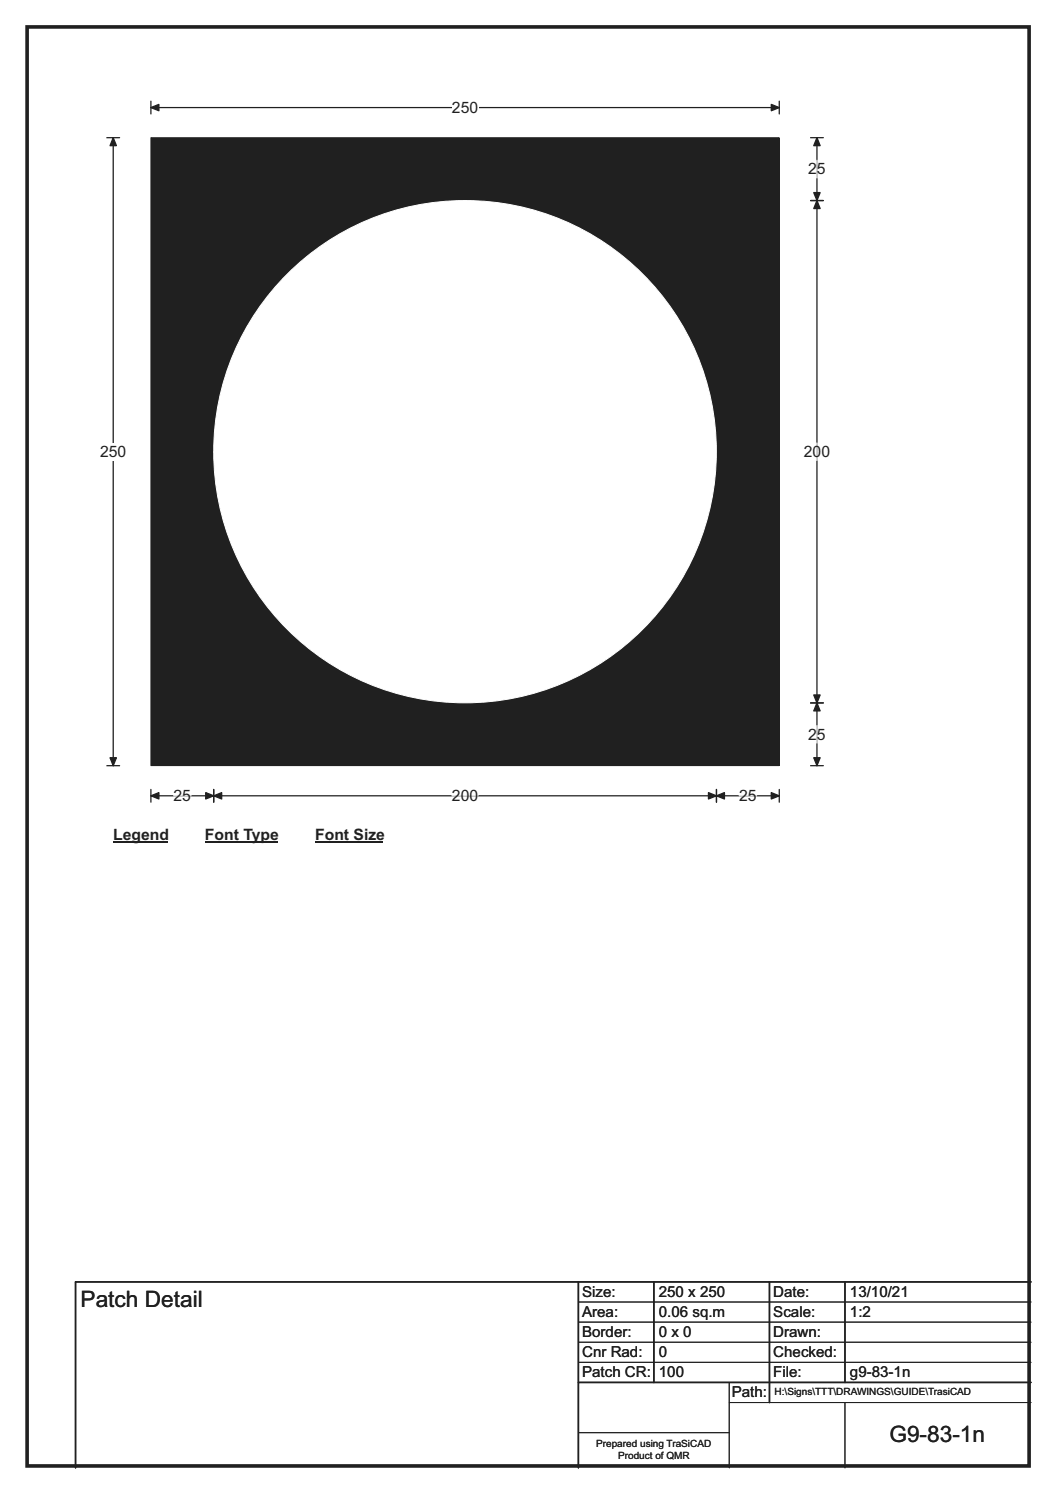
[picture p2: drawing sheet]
<svg xmlns="http://www.w3.org/2000/svg" width="210mm" height="297mm" viewBox="0 0 210 297" stroke-linecap="round" stroke-linejoin="round" font-family="sans-serif">
<path d="M5.4 5.4h199.2v286.3h-199.2z" fill="none" stroke="#231f20" stroke-width=".72"/>
<path d="M30 21.4h125M30 20.1v2.6M155 20.1v2.6" fill="none" stroke="#231f20" stroke-width=".25"/>
<g fill="#231f20" stroke="#231f20" stroke-width=".25">
<path d="M30 21.4l1.6-.6v1.2z" fill-rule="evenodd"/>
<path d="M153.4 20.8l1.6 .6-1.6 .6z" fill-rule="evenodd"/>
</g>
<path d="M89.9 19.7h5.2v3.5h-5.2z" fill="#fff"/>
<path d="M21.2 27.4h2.6M22.5 27.4v124.9M21.2 152.3h2.6M30 158.3h125M30 157.1v2.5M42.5 157.1v2.5M142.5 157.1v2.5M155 157.1v2.5" fill="none" stroke="#231f20" stroke-width=".25"/>
<g fill="#231f20" stroke="#231f20" stroke-width=".25">
<path d="M42.5 158.3l1.6-.6v1.3z" fill-rule="evenodd"/>
<path d="M140.9 157.7l1.6 .6-1.6 .7z" fill-rule="evenodd"/>
<path d="M30 158.3l1.6-.6v1.3z" fill-rule="evenodd"/>
<path d="M40.9 157.7l1.6 .6-1.6 .7z" fill-rule="evenodd"/>
<path d="M142.5 158.3l1.6-.6v1.3z" fill-rule="evenodd"/>
<path d="M153.4 157.7l1.6 .6-1.6 .7z" fill-rule="evenodd"/>
<path d="M22.5 27.4l.6 1.6h-1.2z" fill-rule="evenodd"/>
<path d="M21.9 150.8h1.2l-.6 1.5z" fill-rule="evenodd"/>
</g>
<path d="M34.5 158.3h3.5M89.9 158.3h5.2M147 158.3h3.4" fill="none" stroke="#fff" stroke-width=".25"/>
<path d="M19.9 88.1h5.2v3.5h-5.2z" fill="#fff"/>
<path d="M161.2 39.9h2.5M161.2 27.4h2.5M162.4 27.4v124.9M161.2 139.9h2.5M161.2 152.3h2.5" fill="none" stroke="#231f20" stroke-width=".25"/>
<g fill="#231f20" stroke="#231f20" stroke-width=".25">
<path d="M162.4 39.9l.7 1.6h-1.3z" fill-rule="evenodd"/>
<path d="M161.8 138.3h1.3l-.7 1.6z" fill-rule="evenodd"/>
<path d="M162.4 27.4l.7 1.6h-1.3z" fill-rule="evenodd"/>
<path d="M161.8 38.3h1.3l-.7 1.6z" fill-rule="evenodd"/>
<path d="M162.4 139.9l.7 1.5h-1.3z" fill-rule="evenodd"/>
<path d="M161.8 150.8h1.3l-.7 1.5z" fill-rule="evenodd"/>
</g>
<path d="M162.4 31.9v3.5M162.4 88.1v3.5M162.4 144.4v3.4" fill="none" stroke="#fff" stroke-width=".25"/>
<path d="M22.5 164.3h10.8v3.5h-10.8z" fill="#fff"/>
<path d="M22.5 167.6h10.8" fill="none" stroke="#231f20" stroke-width=".32"/>
<path d="M40.8 164.3h14.4v3.5h-14.4z" fill="#fff"/>
<path d="M40.8 167.6h14.4" fill="none" stroke="#231f20" stroke-width=".32"/>
<path d="M62.7 164.3h13.4v3.5h-13.4z" fill="#fff"/>
<path d="M62.7 167.6h13.4" fill="none" stroke="#231f20" stroke-width=".32"/>
<path d="M30 27.4h124.9v124.9h-124.9z" fill="#231f20"/>
<path d="M30 27.4h124.9v124.9h-124.9zM115 259h90M115 263h90M115 267h90M115 271h90M145 279h60M145 275v17M168 279v13M115 285h30" fill="none" stroke="#231f20" stroke-width=".2"/>
<circle cx="92.5" cy="89.9" r="50" fill="#fff" stroke="#fff" stroke-width=".2"/>
<path d="M115 255v37M130 255v20M153 255v24M168 255v20M205 255h-190v37M115 275h90" fill="none" stroke="#231f20" stroke-width=".3"/>
<g font-size="4.5" fill="#231f20">
<text x="16" y="260.1">Patch Detail</text>
<text x="176.9" y="286.9">G9-83-1n</text>
</g>
<g font-size="3.1" fill="#231f20">
<text x="89.9" y="22.5">250</text>
<text x="160.7" y="34.7">25</text>
<text x="19.9" y="90.9">250</text>
<text x="159.8" y="90.9">200</text>
<text x="160.7" y="147.2">25</text>
<text x="34.5" y="159.4">25</text>
<text x="89.9" y="159.4">200</text>
<text x="147" y="159.4">25</text>
<text x="22.5" y="167.1">Legend</text>
<text x="40.8" y="167.1">Font Type</text>
<text x="62.7" y="167.1">Font Size</text>
</g>
<g font-size="3" fill="#231f20">
<text x="115.8" y="258">Size:</text>
<text x="131" y="258">250 x 250</text>
<text x="153.8" y="258">Date:</text>
<text x="169" y="258">13/10/21</text>
<text x="115.8" y="262">Area:</text>
<text x="131" y="262">0.06 sq.m</text>
<text x="153.8" y="262">Scale:</text>
<text x="169" y="262">1:2</text>
<text x="115.8" y="266">Border:</text>
<text x="115.8" y="270">Cnr Rad:</text>
<text x="131" y="266">0 x 0</text>
<text x="131" y="270">0</text>
<text x="153.8" y="266">Drawn:</text>
<text x="153.8" y="270">Checked:</text>
<text x="115.8" y="274">Patch CR:</text>
<text x="131" y="274">100</text>
<text x="153.8" y="274">File:</text>
<text x="169" y="274">g9-83-1n</text>
<text x="145.5" y="278">Path:</text>
</g>
<g font-size="2" fill="#231f20">
<text x="154" y="277.6">H:\Signs\TTT\DRAWINGS\GUIDE\TrasiCAD</text>
<text x="118.5" y="287.8">Prepared using TraSiCAD</text>
<text x="122.9" y="290.2">Product of QMR</text>
</g>
</svg>
